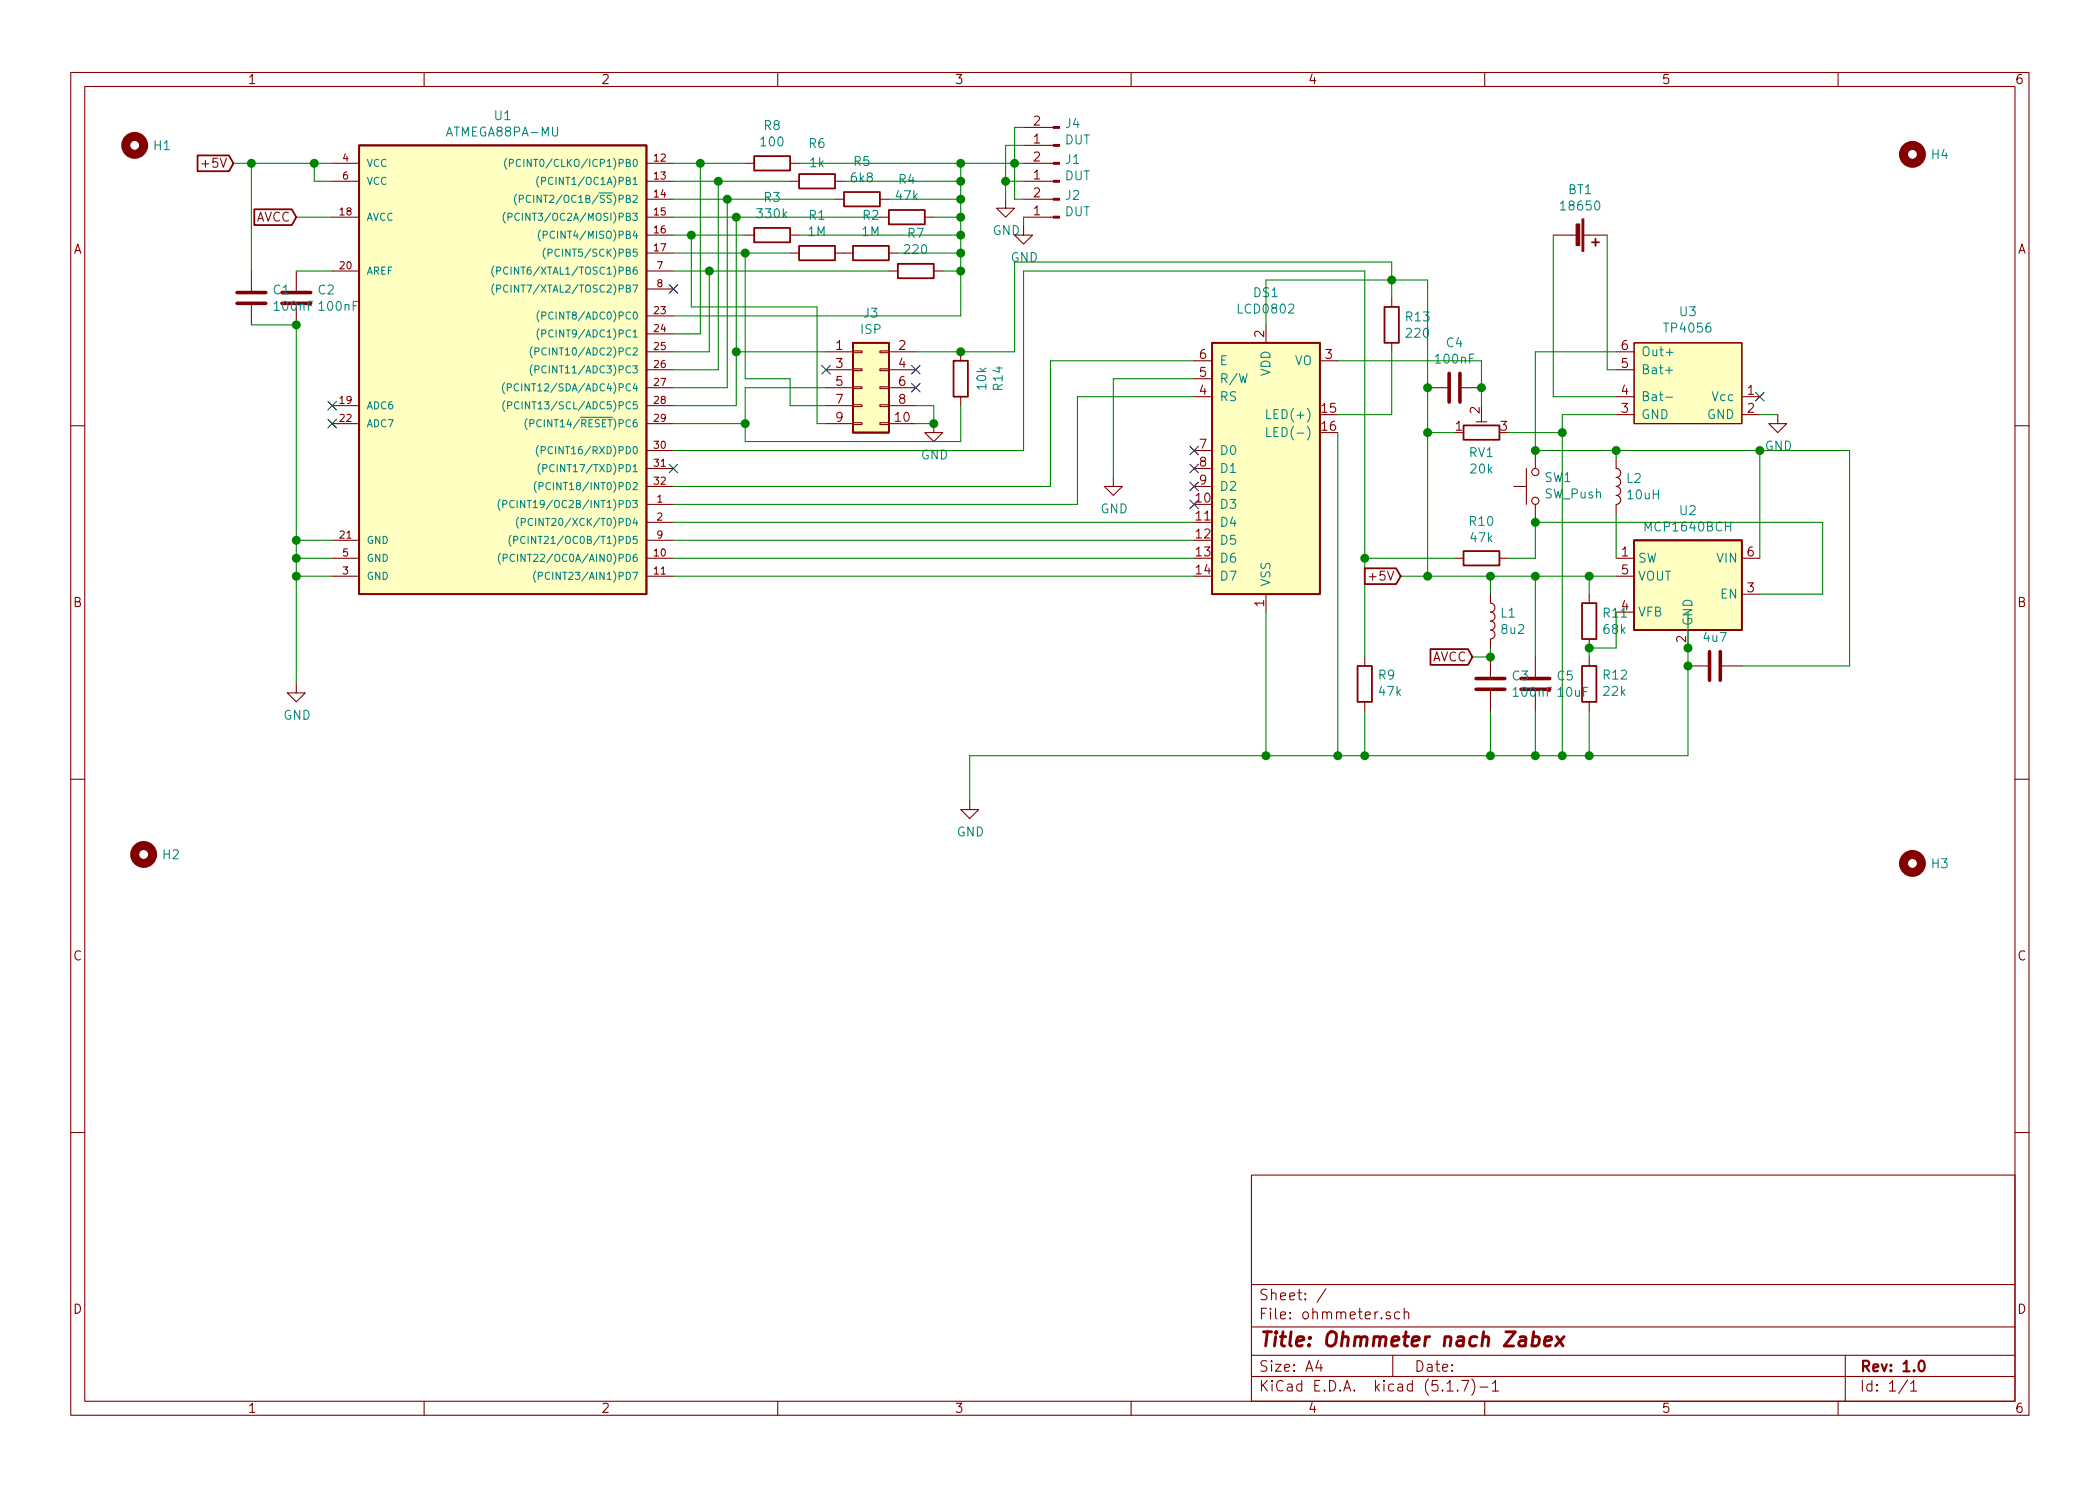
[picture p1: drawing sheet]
EESchema Schematic File Version 4
EELAYER 30 0
EELAYER END
$Descr A4 11693 8268
encoding utf-8
Sheet 1 1
Title "Ohmmeter nach Zabex"
Date ""
Rev "1.0"
Comp ""
Comment1 ""
Comment2 ""
Comment3 ""
Comment4 ""
$EndDescr
$Comp
L atmel:ATMEGA88PA-MU U1
U 1 1
P 2750 2000
F 0 "U1" H 2800 3367 50  0000 C CNN
F 1 "ATMEGA88PA-MU" H 2800 3276 50  0000 C CNN
F 2 "Package_QFP:TQFP-32_7x7mm_P0.8mm" H 2750 2000 50  0001 C CIN
F 3 "http://www.atmel.com/images/atmel-8271-8-bit-avr-microcontroller-atmega48a-48pa-88a-88pa-168a-168pa-328-328p_datasheet.pdf" H 2750 2000 50  0001 C CNN
	1    2750 2000
	1    0    0    -1  
$EndComp
$Comp
L Display:WC1602A DS1
U 1 1
P 7050 2600
F 0 "DS1" H 7050 3581 50  0000 C CNN
F 1 "LCD0802" H 7050 3490 50  0000 C CNN
F 2 "JLegs:LCD0802" H 7050 1700 50  0001 C CIN
F 3 "http://www.wincomlcd.com/pdf/WC1602A-SFYLYHTC06.pdf" H 7750 2600 50  0001 C CNN
	1    7050 2600
	1    0    0    -1  
$EndComp
$Comp
L dc-dc:MCP1640BCH U2
U 1 1
P 9400 3300
F 0 "U2" H 9400 3767 50  0000 C CNN
F 1 "MCP1640BCH" H 9400 3676 50  0000 C CNN
F 2 "TO_SOT_Packages_SMD:SOT-23-6" H 9450 3050 50  0001 L CIN
F 3 "http://ww1.microchip.com/downloads/en/DeviceDoc/20002234D.pdf" H 9150 3750 50  0001 C CNN
	1    9400 3300
	-1   0    0    -1  
$EndComp
$Comp
L ohmmeter-rescue:TP4056-JLegs U3
U 1 1
P 9300 2250
F 0 "U3" H 9200 2775 50  0000 C CNN
F 1 "TP4056" H 9200 2684 50  0000 C CNN
F 2 "JLegs:TP4056" H 9300 2450 50  0001 C CNN
F 3 "" H 9300 2450 50  0001 C CNN
	1    9300 2250
	-1   0    0    -1  
$EndComp
Wire Wire Line
	3750 3200 6650 3200
Wire Wire Line
	3750 3100 6650 3100
Wire Wire Line
	3750 3000 6650 3000
Wire Wire Line
	3750 2900 6650 2900
Wire Wire Line
	6650 2000 5850 2000
Wire Wire Line
	5850 2000 5850 2700
Wire Wire Line
	5850 2700 3750 2700
Wire Wire Line
	6650 2200 6000 2200
Wire Wire Line
	6000 2200 6000 2800
Wire Wire Line
	6000 2800 3750 2800
$Comp
L power:GND #PWR0101
U 1 1
P 6200 2650
F 0 "#PWR0101" H 6200 2400 50  0001 C CNN
F 1 "GND" H 6205 2477 50  0000 C CNN
F 2 "" H 6200 2650 50  0001 C CNN
F 3 "" H 6200 2650 50  0001 C CNN
	1    6200 2650
	1    0    0    -1  
$EndComp
Wire Wire Line
	6650 2100 6200 2100
Wire Wire Line
	6200 2100 6200 2650
$Comp
L power:GND #PWR0102
U 1 1
P 5400 4450
F 0 "#PWR0102" H 5400 4200 50  0001 C CNN
F 1 "GND" H 5405 4277 50  0000 C CNN
F 2 "" H 5400 4450 50  0001 C CNN
F 3 "" H 5400 4450 50  0001 C CNN
	1    5400 4450
	1    0    0    -1  
$EndComp
$Comp
L power:GND #PWR0103
U 1 1
P 1650 3800
F 0 "#PWR0103" H 1650 3550 50  0001 C CNN
F 1 "GND" H 1655 3627 50  0000 C CNN
F 2 "" H 1650 3800 50  0001 C CNN
F 3 "" H 1650 3800 50  0001 C CNN
	1    1650 3800
	1    0    0    -1  
$EndComp
Wire Wire Line
	1850 3000 1650 3000
Wire Wire Line
	1650 3000 1650 3100
Wire Wire Line
	1850 3100 1650 3100
Connection ~ 1650 3100
Wire Wire Line
	1650 3100 1650 3200
Wire Wire Line
	1850 3200 1650 3200
Connection ~ 1650 3200
Wire Wire Line
	1650 3200 1650 3800
Wire Wire Line
	7050 3400 7050 4200
Wire Wire Line
	5400 4200 5400 4450
Wire Wire Line
	9400 4200 8850 4200
Wire Wire Line
	9000 2300 8700 2300
Connection ~ 8700 4200
Connection ~ 7050 4200
NoConn ~ 6650 2800
NoConn ~ 6650 2700
NoConn ~ 6650 2600
NoConn ~ 6650 2500
$Comp
L ohmmeter-rescue:SW_Push-switches SW1
U 1 1
P 8550 2700
F 0 "SW1" V 8596 2652 50  0000 R CNN
F 1 "SW_Push" V 8505 2652 50  0000 R CNN
F 2 "JLegs:B3F-4000" H 8550 2900 50  0001 C CNN
F 3 "" H 8550 2900 50  0001 C CNN
	1    8550 2700
	0    -1   -1   0   
$EndComp
Wire Wire Line
	9000 1950 8550 1950
Wire Wire Line
	8550 1950 8550 2500
Wire Wire Line
	8550 2900 8550 3100
$Comp
L device:R R10
U 1 1
P 8250 3100
F 0 "R10" V 8043 3100 50  0000 C CNN
F 1 "47k" V 8134 3100 50  0000 C CNN
F 2 "Resistor_SMD:R_0805_2012Metric_Pad1.15x1.40mm_HandSolder" V 8180 3100 50  0001 C CNN
F 3 "~" H 8250 3100 50  0001 C CNN
	1    8250 3100
	0    1    1    0   
$EndComp
$Comp
L device:R R11
U 1 1
P 8850 3450
F 0 "R11" H 8920 3496 50  0000 L CNN
F 1 "68k" H 8920 3405 50  0000 L CNN
F 2 "Resistor_SMD:R_0805_2012Metric_Pad1.15x1.40mm_HandSolder" V 8780 3450 50  0001 C CNN
F 3 "~" H 8850 3450 50  0001 C CNN
	1    8850 3450
	1    0    0    -1  
$EndComp
Wire Wire Line
	9400 3400 9400 3600
$Comp
L device:R R12
U 1 1
P 8850 3800
F 0 "R12" H 8780 3754 50  0000 R CNN
F 1 "22k" H 8780 3845 50  0000 R CNN
F 2 "Resistor_SMD:R_0805_2012Metric_Pad1.15x1.40mm_HandSolder" V 8780 3800 50  0001 C CNN
F 3 "~" H 8850 3800 50  0001 C CNN
	1    8850 3800
	-1   0    0    1   
$EndComp
$Comp
L device:R R9
U 1 1
P 7600 3800
F 0 "R9" H 7530 3754 50  0000 R CNN
F 1 "47k" H 7530 3845 50  0000 R CNN
F 2 "Resistor_SMD:R_0805_2012Metric_Pad1.15x1.40mm_HandSolder" V 7530 3800 50  0001 C CNN
F 3 "~" H 7600 3800 50  0001 C CNN
	1    7600 3800
	-1   0    0    1   
$EndComp
Wire Wire Line
	7600 3100 7600 3650
Wire Wire Line
	7600 3950 7600 4200
Connection ~ 7600 4200
Wire Wire Line
	8400 3100 8550 3100
Connection ~ 9400 3600
Wire Wire Line
	9400 3600 9400 3700
Wire Wire Line
	9800 3300 10150 3300
Wire Wire Line
	10150 3300 10150 2900
Wire Wire Line
	10150 2900 8550 2900
Connection ~ 8550 2900
Connection ~ 8850 4200
Wire Wire Line
	8850 4200 8700 4200
Wire Wire Line
	8850 3950 8850 4200
Wire Wire Line
	9000 3400 9000 3600
Wire Wire Line
	9000 3600 8850 3600
Wire Wire Line
	8850 3600 8850 3650
Connection ~ 8850 3600
Wire Wire Line
	8850 3300 8850 3200
Wire Wire Line
	8850 3200 9000 3200
Wire Wire Line
	8850 3200 8550 3200
Connection ~ 8850 3200
$Comp
L device:C C5
U 1 1
P 8550 3800
F 0 "C5" H 8665 3846 50  0000 L CNN
F 1 "10uF" H 8665 3755 50  0000 L CNN
F 2 "Capacitor_SMD:C_0805_2012Metric_Pad1.15x1.40mm_HandSolder" H 8588 3650 50  0001 C CNN
F 3 "~" H 8550 3800 50  0001 C CNN
	1    8550 3800
	1    0    0    -1  
$EndComp
Wire Wire Line
	8550 3200 8550 3650
Wire Wire Line
	8550 3950 8550 4200
Connection ~ 8550 4200
Wire Wire Line
	8550 4200 8700 4200
Wire Wire Line
	8550 3200 8300 3200
Connection ~ 8550 3200
$Comp
L device:L L1
U 1 1
P 8300 3450
F 0 "L1" H 8352 3496 50  0000 L CNN
F 1 "8u2" H 8352 3405 50  0000 L CNN
F 2 "Inductor_SMD:L_0805_2012Metric_Pad1.15x1.40mm_HandSolder" H 8300 3450 50  0001 C CNN
F 3 "~" H 8300 3450 50  0001 C CNN
	1    8300 3450
	1    0    0    -1  
$EndComp
$Comp
L device:C C3
U 1 1
P 8300 3800
F 0 "C3" H 8415 3846 50  0000 L CNN
F 1 "100nF" H 8415 3755 50  0000 L CNN
F 2 "Capacitor_SMD:C_0805_2012Metric_Pad1.15x1.40mm_HandSolder" H 8338 3650 50  0001 C CNN
F 3 "~" H 8300 3800 50  0001 C CNN
	1    8300 3800
	1    0    0    -1  
$EndComp
Wire Wire Line
	8300 3300 8300 3200
Wire Wire Line
	8300 3600 8300 3650
Wire Wire Line
	8300 3950 8300 4200
Wire Wire Line
	8300 4200 8550 4200
$Comp
L device:C C1
U 1 1
P 1400 1650
F 0 "C1" H 1515 1696 50  0000 L CNN
F 1 "100nF" H 1515 1605 50  0000 L CNN
F 2 "Capacitor_SMD:C_0805_2012Metric_Pad1.15x1.40mm_HandSolder" H 1438 1500 50  0001 C CNN
F 3 "~" H 1400 1650 50  0001 C CNN
	1    1400 1650
	1    0    0    -1  
$EndComp
Wire Wire Line
	7050 4200 7450 4200
Wire Wire Line
	5400 4200 7050 4200
Connection ~ 8300 4200
Wire Wire Line
	7600 3100 8100 3100
Connection ~ 8300 3200
Wire Wire Line
	7600 4200 8300 4200
Text GLabel 7800 3200 0    50   Input ~ 0
+5V
Text GLabel 1300 900  0    50   Input ~ 0
+5V
Wire Wire Line
	1850 900  1750 900 
Wire Wire Line
	1850 1000 1750 1000
Wire Wire Line
	1750 1000 1750 900 
Connection ~ 1750 900 
Wire Wire Line
	1750 900  1400 900 
Connection ~ 1400 900 
Wire Wire Line
	1400 900  1300 900 
Connection ~ 1650 3000
$Comp
L device:L L2
U 1 1
P 9000 2700
F 0 "L2" H 9053 2746 50  0000 L CNN
F 1 "10uH" H 9053 2655 50  0000 L CNN
F 2 "Inductor_SMD:L_6.3x6.3_H3" H 9000 2700 50  0001 C CNN
F 3 "~" H 9000 2700 50  0001 C CNN
	1    9000 2700
	1    0    0    -1  
$EndComp
Wire Wire Line
	8700 2300 8700 2400
Wire Wire Line
	8550 2500 9000 2500
Wire Wire Line
	9800 2500 9800 3100
Connection ~ 8550 2500
Wire Wire Line
	9000 2850 9000 3100
Wire Wire Line
	9000 2550 9000 2500
Connection ~ 9000 2500
Wire Wire Line
	9000 2500 9800 2500
$Comp
L device:C C6
U 1 1
P 9550 3700
F 0 "C6" V 9298 3700 50  0000 C CNN
F 1 "4u7" V 9389 3700 50  0000 C CNN
F 2 "Capacitor_SMD:C_0805_2012Metric_Pad1.15x1.40mm_HandSolder" H 9588 3550 50  0001 C CNN
F 3 "~" H 9550 3700 50  0001 C CNN
	1    9550 3700
	0    1    1    0   
$EndComp
Connection ~ 9400 3700
Wire Wire Line
	9400 3700 9400 4200
Wire Wire Line
	9700 3700 10300 3700
Wire Wire Line
	10300 3700 10300 2500
Wire Wire Line
	10300 2500 9800 2500
Connection ~ 9800 2500
$Comp
L device:C C2
U 1 1
P 1650 1650
F 0 "C2" H 1765 1696 50  0000 L CNN
F 1 "100nF" H 1765 1605 50  0000 L CNN
F 2 "Capacitor_SMD:C_0805_2012Metric_Pad1.15x1.40mm_HandSolder" H 1688 1500 50  0001 C CNN
F 3 "~" H 1650 1650 50  0001 C CNN
	1    1650 1650
	1    0    0    -1  
$EndComp
Wire Wire Line
	1850 1500 1650 1500
Wire Wire Line
	1400 1500 1400 900 
Wire Wire Line
	1650 3000 1650 1800
Wire Wire Line
	1400 1800 1650 1800
Connection ~ 1650 1800
Wire Wire Line
	3750 2500 5700 2500
Wire Wire Line
	5700 2500 5700 1500
Wire Wire Line
	5700 1500 7600 1500
Wire Wire Line
	7600 1500 7600 3100
Connection ~ 7600 3100
$Comp
L device:C C4
U 1 1
P 8100 2150
F 0 "C4" V 7848 2150 50  0000 C CNN
F 1 "100nF" V 7939 2150 50  0000 C CNN
F 2 "Capacitor_SMD:C_0805_2012Metric_Pad1.15x1.40mm_HandSolder" H 8138 2000 50  0001 C CNN
F 3 "~" H 8100 2150 50  0001 C CNN
	1    8100 2150
	0    1    1    0   
$EndComp
$Comp
L device:R_POT_TRIM RV1
U 1 1
P 8250 2400
F 0 "RV1" V 8135 2400 50  0000 C CNN
F 1 "20k" V 8044 2400 50  0000 C CNN
F 2 "Potentiometer_THT:Potentiometer_Bourns_3296W_Vertical" H 8250 2400 50  0001 C CNN
F 3 "~" H 8250 2400 50  0001 C CNN
	1    8250 2400
	0    -1   -1   0   
$EndComp
Connection ~ 8700 2400
Wire Wire Line
	8700 2400 8700 4200
Wire Wire Line
	7450 2400 7450 4200
Connection ~ 7450 4200
Wire Wire Line
	7450 4200 7600 4200
$Comp
L device:R R13
U 1 1
P 7750 1800
F 0 "R13" H 7820 1846 50  0000 L CNN
F 1 "220" H 7820 1755 50  0000 L CNN
F 2 "Resistor_SMD:R_0805_2012Metric_Pad1.15x1.40mm_HandSolder" V 7680 1800 50  0001 C CNN
F 3 "~" H 7750 1800 50  0001 C CNN
	1    7750 1800
	1    0    0    -1  
$EndComp
Wire Wire Line
	7050 1800 7050 1550
Wire Wire Line
	7050 1550 7750 1550
Wire Wire Line
	7450 2300 7750 2300
Wire Wire Line
	7750 2300 7750 1950
Wire Wire Line
	7750 1650 7750 1550
Connection ~ 7750 1550
Wire Wire Line
	7750 1550 7950 1550
Wire Wire Line
	7800 3200 7950 3200
Connection ~ 7950 3200
Wire Wire Line
	7950 3200 8300 3200
Wire Wire Line
	8400 2400 8700 2400
Wire Wire Line
	7950 1550 7950 2150
Wire Wire Line
	8250 2000 8250 2150
Wire Wire Line
	7450 2000 8250 2000
Wire Wire Line
	8100 2400 7950 2400
Connection ~ 7950 2400
Wire Wire Line
	7950 2400 7950 3200
Connection ~ 8250 2150
Wire Wire Line
	8250 2150 8250 2250
Connection ~ 7950 2150
Wire Wire Line
	7950 2150 7950 2400
Wire Wire Line
	1850 1200 1650 1200
Text GLabel 1650 1200 0    50   Input ~ 0
AVCC
Text GLabel 8200 3650 0    50   Input ~ 0
AVCC
Wire Wire Line
	8200 3650 8300 3650
Connection ~ 8300 3650
$Comp
L device:R R1
U 1 1
P 4550 1400
F 0 "R1" V 4757 1400 50  0000 C CNN
F 1 "1M" V 4666 1400 50  0000 C CNN
F 2 "Resistor_SMD:R_0805_2012Metric_Pad1.15x1.40mm_HandSolder" V 4480 1400 50  0001 C CNN
F 3 "~" H 4550 1400 50  0001 C CNN
	1    4550 1400
	0    -1   -1   0   
$EndComp
$Comp
L device:R R2
U 1 1
P 4850 1400
F 0 "R2" V 5057 1400 50  0000 C CNN
F 1 "1M" V 4966 1400 50  0000 C CNN
F 2 "Resistor_SMD:R_0805_2012Metric_Pad1.15x1.40mm_HandSolder" V 4780 1400 50  0001 C CNN
F 3 "~" H 4850 1400 50  0001 C CNN
	1    4850 1400
	0    -1   -1   0   
$EndComp
$Comp
L device:R R8
U 1 1
P 4300 900
F 0 "R8" V 4507 900 50  0000 C CNN
F 1 "100" V 4416 900 50  0000 C CNN
F 2 "Resistor_SMD:R_0805_2012Metric_Pad1.15x1.40mm_HandSolder" V 4230 900 50  0001 C CNN
F 3 "~" H 4300 900 50  0001 C CNN
	1    4300 900 
	0    -1   -1   0   
$EndComp
$Comp
L device:R R6
U 1 1
P 4550 1000
F 0 "R6" V 4757 1000 50  0000 C CNN
F 1 "1k" V 4650 1000 50  0000 C CNN
F 2 "Resistor_SMD:R_0805_2012Metric_Pad1.15x1.40mm_HandSolder" V 4480 1000 50  0001 C CNN
F 3 "~" H 4550 1000 50  0001 C CNN
	1    4550 1000
	0    -1   -1   0   
$EndComp
$Comp
L device:R R5
U 1 1
P 4800 1100
F 0 "R5" V 5007 1100 50  0000 C CNN
F 1 "6k8" V 4916 1100 50  0000 C CNN
F 2 "Resistor_SMD:R_0805_2012Metric_Pad1.15x1.40mm_HandSolder" V 4730 1100 50  0001 C CNN
F 3 "~" H 4800 1100 50  0001 C CNN
	1    4800 1100
	0    -1   -1   0   
$EndComp
$Comp
L device:R R4
U 1 1
P 5050 1200
F 0 "R4" V 5257 1200 50  0000 C CNN
F 1 "47k" V 5166 1200 50  0000 C CNN
F 2 "Resistor_SMD:R_0805_2012Metric_Pad1.15x1.40mm_HandSolder" V 4980 1200 50  0001 C CNN
F 3 "~" H 5050 1200 50  0001 C CNN
	1    5050 1200
	0    -1   -1   0   
$EndComp
$Comp
L device:R R3
U 1 1
P 4300 1300
F 0 "R3" V 4507 1300 50  0000 C CNN
F 1 "330k" V 4416 1300 50  0000 C CNN
F 2 "Resistor_SMD:R_0805_2012Metric_Pad1.15x1.40mm_HandSolder" V 4230 1300 50  0001 C CNN
F 3 "~" H 4300 1300 50  0001 C CNN
	1    4300 1300
	0    -1   -1   0   
$EndComp
$Comp
L device:R R7
U 1 1
P 5100 1500
F 0 "R7" V 5307 1500 50  0000 C CNN
F 1 "220" V 5216 1500 50  0000 C CNN
F 2 "Resistor_SMD:R_0805_2012Metric_Pad1.15x1.40mm_HandSolder" V 5030 1500 50  0001 C CNN
F 3 "~" H 5100 1500 50  0001 C CNN
	1    5100 1500
	0    -1   -1   0   
$EndComp
Wire Wire Line
	3750 2250 4100 2250
Wire Wire Line
	4100 2250 4100 1950
Wire Wire Line
	4100 1200 3750 1200
Wire Wire Line
	3750 2150 4050 2150
Wire Wire Line
	4050 2150 4050 1100
Wire Wire Line
	4050 1100 3750 1100
Wire Wire Line
	3750 2050 4000 2050
Wire Wire Line
	4000 2050 4000 1000
Wire Wire Line
	4000 1000 3750 1000
Wire Wire Line
	3750 1950 3950 1950
Wire Wire Line
	3950 1950 3950 1500
Wire Wire Line
	3950 1500 3750 1500
Wire Wire Line
	3750 1850 3900 1850
Wire Wire Line
	3900 1850 3900 900 
Wire Wire Line
	3900 900  3750 900 
Wire Wire Line
	3750 1750 5350 1750
Wire Wire Line
	3900 900  4150 900 
Connection ~ 3900 900 
Connection ~ 4000 1000
Wire Wire Line
	4000 1000 4400 1000
Wire Wire Line
	4050 1100 4650 1100
Connection ~ 4050 1100
Wire Wire Line
	4100 1200 4900 1200
Connection ~ 4100 1200
Wire Wire Line
	3750 1300 3850 1300
Wire Wire Line
	4450 900  5350 900 
Wire Wire Line
	4700 1000 5350 1000
Connection ~ 5350 1000
Wire Wire Line
	5350 1000 5350 900 
Wire Wire Line
	4950 1100 5350 1100
Connection ~ 5350 1100
Wire Wire Line
	5350 1100 5350 1000
Wire Wire Line
	5200 1200 5350 1200
Connection ~ 5350 1200
Wire Wire Line
	5350 1200 5350 1100
Wire Wire Line
	4450 1300 5350 1300
Wire Wire Line
	5350 1200 5350 1300
Connection ~ 5350 1300
Wire Wire Line
	5000 1400 5350 1400
Wire Wire Line
	5350 1300 5350 1400
Connection ~ 5350 1400
Wire Wire Line
	5350 1400 5350 1500
Wire Wire Line
	5250 1500 5350 1500
Connection ~ 5350 1500
Wire Wire Line
	5350 1500 5350 1750
Wire Wire Line
	3950 1500 4950 1500
Connection ~ 3950 1500
$Comp
L Connector:Conn_01x02_Male J1
U 1 1
P 5900 1000
F 0 "J1" H 5872 882 50  0000 R CNN
F 1 "DUT" H 5872 973 50  0000 R CNN
F 2 "Connector_PinHeader_2.54mm:PinHeader_1x02_P2.54mm_Vertical" H 5900 1000 50  0001 C CNN
F 3 "~" H 5900 1000 50  0001 C CNN
	1    5900 1000
	-1   0    0    1   
$EndComp
Wire Wire Line
	5700 900  5650 900 
Connection ~ 5350 900 
$Comp
L power:GND #PWR0108
U 1 1
P 5600 1100
F 0 "#PWR0108" H 5600 850 50  0001 C CNN
F 1 "GND" H 5605 927 50  0000 C CNN
F 2 "" H 5600 1100 50  0001 C CNN
F 3 "" H 5600 1100 50  0001 C CNN
	1    5600 1100
	1    0    0    -1  
$EndComp
Wire Wire Line
	5600 1100 5600 1000
Wire Wire Line
	5600 1000 5700 1000
NoConn ~ 1850 2250
NoConn ~ 1850 2350
NoConn ~ 3750 2600
NoConn ~ 3750 1600
$Comp
L power:GND #PWR0107
U 1 1
P 9900 2300
F 0 "#PWR0107" H 9900 2050 50  0001 C CNN
F 1 "GND" H 9905 2127 50  0000 C CNN
F 2 "" H 9900 2300 50  0001 C CNN
F 3 "" H 9900 2300 50  0001 C CNN
	1    9900 2300
	1    0    0    -1  
$EndComp
Wire Wire Line
	9800 2300 9900 2300
$Comp
L ohmmeter-rescue:Conn_02x05_Odd_Even-Connector J3
U 1 1
P 4800 2150
F 0 "J3" H 4850 2567 50  0000 C CNN
F 1 "ISP" H 4850 2476 50  0000 C CNN
F 2 "Connector_IDC:IDC-Header_2x05_P2.54mm_Vertical" H 4800 2150 50  0001 C CNN
F 3 "~" H 4800 2150 50  0001 C CNN
	1    4800 2150
	1    0    0    -1  
$EndComp
Wire Wire Line
	4100 1950 4600 1950
Connection ~ 4100 1950
Wire Wire Line
	4100 1950 4100 1200
NoConn ~ 4600 2050
Wire Wire Line
	3750 2350 4150 2350
Wire Wire Line
	4150 2350 4150 2150
Wire Wire Line
	4150 2150 4600 2150
$Comp
L device:R R14
U 1 1
P 5350 2100
F 0 "R14" V 5557 2100 50  0000 C CNN
F 1 "10k" V 5466 2100 50  0000 C CNN
F 2 "Resistor_SMD:R_0805_2012Metric_Pad1.15x1.40mm_HandSolder" V 5280 2100 50  0001 C CNN
F 3 "~" H 5350 2100 50  0001 C CNN
	1    5350 2100
	1    0    0    -1  
$EndComp
Connection ~ 4150 2350
Wire Wire Line
	3750 1400 4150 1400
Wire Wire Line
	4150 1400 4150 2100
Wire Wire Line
	4150 2100 4400 2100
Wire Wire Line
	4400 2100 4400 2250
Wire Wire Line
	4400 2250 4600 2250
Connection ~ 4150 1400
Wire Wire Line
	4150 1400 4400 1400
Wire Wire Line
	3850 1300 3850 1700
Wire Wire Line
	3850 1700 4550 1700
Wire Wire Line
	4550 1700 4550 2350
Wire Wire Line
	4550 2350 4600 2350
Connection ~ 3850 1300
Wire Wire Line
	3850 1300 4150 1300
Wire Wire Line
	5100 2250 5200 2250
Wire Wire Line
	5200 2250 5200 2350
Wire Wire Line
	5200 2350 5100 2350
$Comp
L power:GND #PWR0109
U 1 1
P 5200 2350
F 0 "#PWR0109" H 5200 2100 50  0001 C CNN
F 1 "GND" H 5205 2177 50  0000 C CNN
F 2 "" H 5200 2350 50  0001 C CNN
F 3 "" H 5200 2350 50  0001 C CNN
	1    5200 2350
	1    0    0    -1  
$EndComp
Connection ~ 5200 2350
NoConn ~ 5100 2150
NoConn ~ 5100 2050
Wire Wire Line
	7750 1550 7750 1450
Wire Wire Line
	7750 1450 5650 1450
Wire Wire Line
	5650 1450 5650 1950
Wire Wire Line
	5100 1950 5350 1950
Connection ~ 5350 1950
Wire Wire Line
	5350 1950 5650 1950
Wire Wire Line
	5350 2250 5350 2450
Wire Wire Line
	5350 2450 4150 2450
Wire Wire Line
	4150 2450 4150 2350
$Comp
L device:Battery_Cell BT1
U 1 1
P 8750 1300
F 0 "BT1" V 8495 1350 50  0000 C CNN
F 1 "18650" V 8586 1350 50  0000 C CNN
F 2 "Battery:BatteryHolder_MPD_BH-18650-PC2" V 8750 1360 50  0001 C CNN
F 3 "~" V 8750 1360 50  0001 C CNN
	1    8750 1300
	0    1    1    0   
$EndComp
Wire Wire Line
	9000 2050 8950 2050
Wire Wire Line
	8950 2050 8950 1300
Wire Wire Line
	8650 2200 8650 1300
Wire Wire Line
	8650 2200 9000 2200
$Comp
L mechanical:MountingHole H1
U 1 1
P 750 800
F 0 "H1" H 850 800 50  0000 L CNN
F 1 "MountingHole" H 850 755 50  0001 L CNN
F 2 "MountingHole:MountingHole_3mm_Pad" H 750 800 50  0001 C CNN
F 3 "~" H 750 800 50  0001 C CNN
	1    750  800 
	1    0    0    -1  
$EndComp
$Comp
L mechanical:MountingHole H2
U 1 1
P 800 4750
F 0 "H2" H 900 4750 50  0000 L CNN
F 1 "MountingHole" H 900 4705 50  0001 L CNN
F 2 "MountingHole:MountingHole_3mm_Pad" H 800 4750 50  0001 C CNN
F 3 "~" H 800 4750 50  0001 C CNN
	1    800  4750
	1    0    0    -1  
$EndComp
$Comp
L mechanical:MountingHole H3
U 1 1
P 10650 4800
F 0 "H3" H 10750 4800 50  0000 L CNN
F 1 "MountingHole" H 10750 4755 50  0001 L CNN
F 2 "MountingHole:MountingHole_3mm_Pad" H 10650 4800 50  0001 C CNN
F 3 "~" H 10650 4800 50  0001 C CNN
	1    10650 4800
	1    0    0    -1  
$EndComp
$Comp
L mechanical:MountingHole H4
U 1 1
P 10650 850
F 0 "H4" H 10750 850 50  0000 L CNN
F 1 "MountingHole" H 10750 805 50  0001 L CNN
F 2 "MountingHole:MountingHole_3mm_Pad" H 10650 850 50  0001 C CNN
F 3 "~" H 10650 850 50  0001 C CNN
	1    10650 850 
	1    0    0    -1  
$EndComp
$Comp
L Connector:Conn_01x02_Male J2
U 1 1
P 5900 1200
F 0 "J2" H 5872 1082 50  0000 R CNN
F 1 "DUT" H 5872 1173 50  0000 R CNN
F 2 "Connector_PinHeader_2.54mm:PinHeader_1x02_P2.54mm_Vertical" H 5900 1200 50  0001 C CNN
F 3 "~" H 5900 1200 50  0001 C CNN
	1    5900 1200
	-1   0    0    1   
$EndComp
$Comp
L power:GND #PWR0104
U 1 1
P 5700 1250
F 0 "#PWR0104" H 5700 1000 50  0001 C CNN
F 1 "GND" H 5705 1077 50  0000 C CNN
F 2 "" H 5700 1250 50  0001 C CNN
F 3 "" H 5700 1250 50  0001 C CNN
	1    5700 1250
	1    0    0    -1  
$EndComp
Wire Wire Line
	5700 1200 5700 1250
Wire Wire Line
	5700 1100 5650 1100
Wire Wire Line
	5650 1100 5650 900 
Connection ~ 5650 900 
Wire Wire Line
	5650 900  5350 900 
NoConn ~ 9800 2200
$Comp
L Connector:Conn_01x02_Male J4
U 1 1
P 5900 800
F 0 "J4" H 5872 682 50  0000 R CNN
F 1 "DUT" H 5872 773 50  0000 R CNN
F 2 "Connector_PinHeader_2.54mm:PinHeader_1x02_P2.54mm_Vertical" H 5900 800 50  0001 C CNN
F 3 "~" H 5900 800 50  0001 C CNN
	1    5900 800 
	-1   0    0    1   
$EndComp
Wire Wire Line
	5700 700  5650 700 
Wire Wire Line
	5650 700  5650 900 
Wire Wire Line
	5700 800  5600 800 
Wire Wire Line
	5600 800  5600 1000
Connection ~ 5600 1000
$EndSCHEMATC
